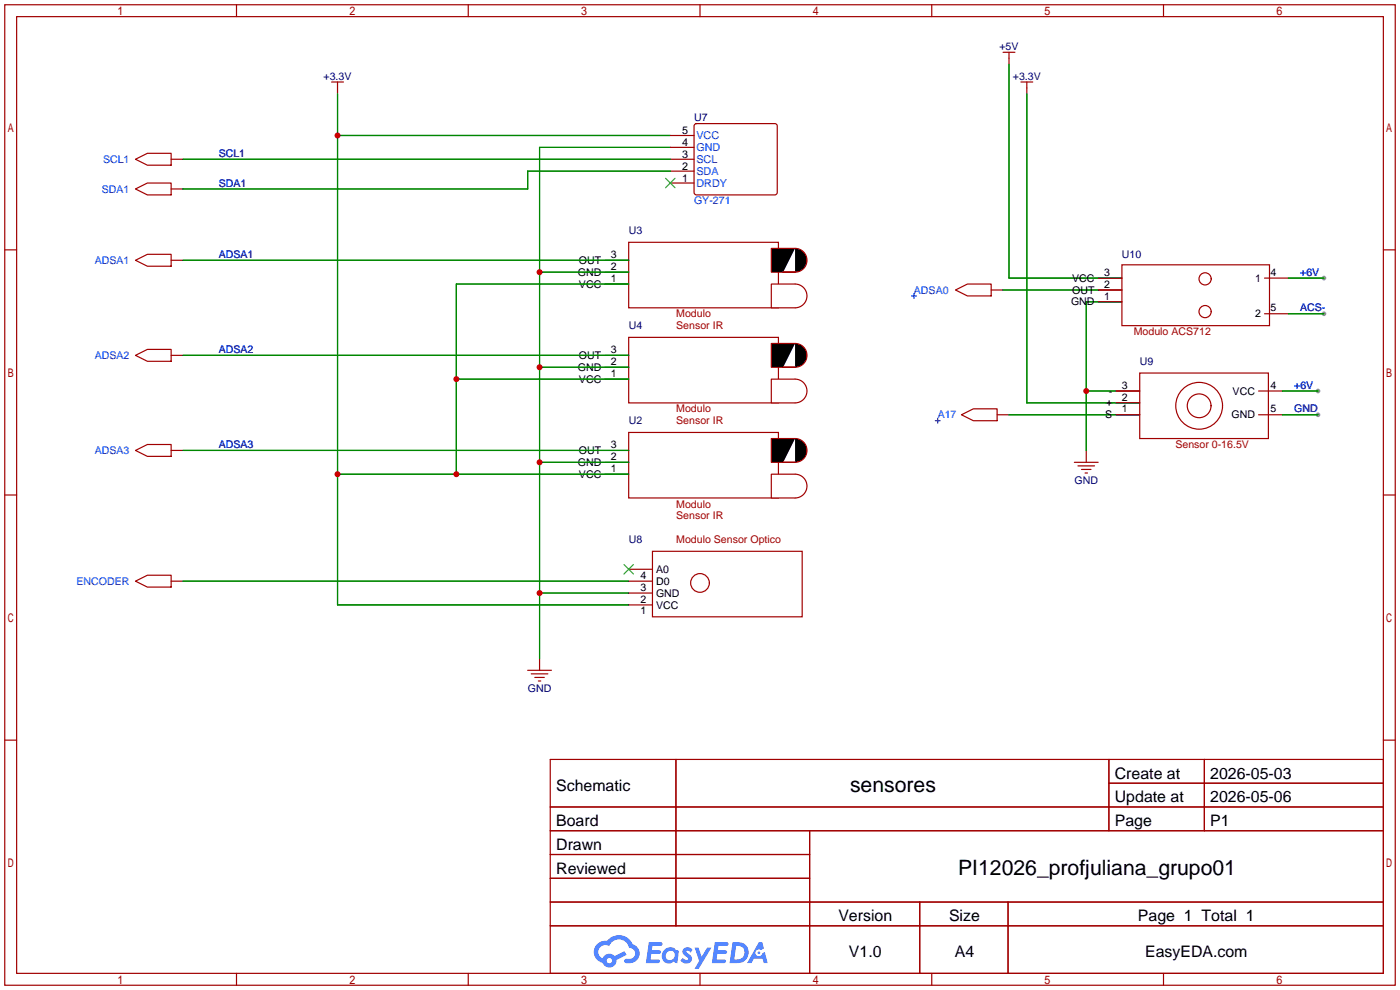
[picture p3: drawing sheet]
<svg xmlns="http://www.w3.org/2000/svg" width="299mm" height="212mm" viewBox="0 0 299 212" stroke-linecap="round" stroke-linejoin="round" font-family="sans-serif">
<g fill="#999">
<circle cx="283" cy="59.4" r=".51"/>
<circle cx="283" cy="67.1" r=".51"/>
<circle cx="281.7" cy="83.6" r=".51"/>
<circle cx="281.7" cy="88.6" r=".51"/>
</g>
<g fill="none" stroke="#a10000" stroke-width=".25">
<path d="M1 1h297.2v209.6h-297.2zM3.6 3.6h292.1v204.4h-292.1zM50.5 1v2.6M100.1 1v2.6M149.6 1v2.6M199.1 1v2.6M248.7 1v2.6M1 53.4h2.6M295.7 53.4h2.5M1 105.8h2.6M295.7 105.8h2.5M1 158.2h2.6"/>
<path d="M295.7 158.2h2.5M117.6 162.3h178.1v45.7h-178.1zM117.6 172.5h178.1M117.6 177.5h178.1M144.5 162.3v35.6M173 177.5v30.5M237 162.3v15.2M237 167.4h58.7M257.4 162.3v15.2M117.6 182.6h55.4M117.6 192.8h178.1M117.6 187.7h55.4"/>
<path d="M117.6 197.9h178.1M196.6 192.8v15.2M215.4 192.8v15.2M50.5 208v2.6M100.1 208v2.6M149.6 208v2.6M199.1 208v2.6M248.7 208v2.6"/>
</g>
<g fill="#5487ff">
<path d="M146.2 202.7a1.3 1.3 0 0 1 1.8 .3l-.4 .6a.54 .54 0 0 0-.9-.2l.1 .2a1.28 1.28 0 0 1 .8 2 1.53 1.53 0 0 1-2.2-.3l.5-.6 .8 .5a.31 .31 0 0 0 .4-.3 .31 .31 0 0 0-.3-.4 1.12 1.12 0 0 1-.6-1.8z"/>
<path d="M148.5 202.5h.8l.7 2 1.1-2h1l-2.8 4.6h-.9l1-1.7z"/>
<path d="M138.7 201.4h1.6a1.31 1.31 0 0 1 1.3 .2 .4 .4 0 0 1-.4 .5l-1.8 .1-.1 .9h1.7a.4 .4 0 0 1 .3 .4 .4 .4 0 0 1-.4 .4h-1.7l-.2 1.2h1.4a.46 .46 0 0 1 .5 0 .46 .46 0 0 1 .1 .5l-.3 .2h-2.7z"/>
<path d="M152.8 201.4h1.6a1.32 1.32 0 0 1 1.3 .2 .39 .39 0 0 1-.4 .5l-1.7 .1-.2 .9h1.7a.4 .4 0 0 1 .3 .4 .4 .4 0 0 1-.4 .4h-1.7l-.2 1.2h1.4a.46 .46 0 0 1 .5 0 .46 .46 0 0 1 .1 .5l-.3 .2h-2.7z"/>
<path d="M162.2 201.4h.7l.4 1.3-.7 .4a.75 .75 0 0 0-1.1 .3 .75 .75 0 0 0 .5 1 .75 .75 0 0 0 .9-.7l.6-.2 .6 2.3h-.9l-.2-.9h-1.9l-.5 .9h-.9z"/>
<path d="M156.6 201.4l-.7 4.4h1.5a2.27 2.27 0 0 0 2.6-2.2 2.27 2.27 0 0 0-2.7-2.2zM157.3 202.1a1.5 1.5 0 0 1 1.8 1.6 1.5 1.5 0 0 1-1.9 1.4h-.3z"/>
<path d="M142 203a1.6 1.6 0 0 0-.3 2.3 1.6 1.6 0 0 0 2.3 .2l.8 .3 .3-2.4-.2-.3-.4-.1a1.58 1.58 0 0 0-2.5 0zM142.6 203.5a.98 .98 0 0 1 1.6 .4 .98 .98 0 0 1-1.1 1.3 .94 .94 0 0 1-.8-.7 .94 .94 0 0 1 .3-1z"/>
<path d="M127.6 201.8a2.37 2.37 0 0 0 1.2 4 1.54 1.54 0 0 0 1.7 1 1.54 1.54 0 0 0 1.3-1.6l2.1-1.1-.4-.8-2.1 1a1.57 1.57 0 0 0-2.6 .5 1.5 1.5 0 0 1-.7-2.1 1.5 1.5 0 0 1 2.1-.5 2.23 2.23 0 0 1 2.3-1.4 2.23 2.23 0 0 1 2 1.8 1.16 1.16 0 0 1 1.3 1.1 1.16 1.16 0 0 1-1.1 1.2h-.7a.47 .47 0 0 0-.6 .4 .47 .47 0 0 0 .4 .5 2.17 2.17 0 0 0 2.6-.9 2.17 2.17 0 0 0-.4-2.7l-.8-.4a3.2 3.2 0 0 0-5.4-.7l-1.2 .1zM129.7 205.3a.58 .58 0 0 1 1.1 0 .58 .58 0 0 1-1.1 0z"/>
<circle cx="162.2" cy="203.6" r=".28"/>
</g>
<path d="M129.3 98.8h5.1M129.3 96.3h5.1M134.4 92.4h32v14h-32zM129.3 101.3h5.1" fill="none" stroke="#a10000" stroke-width=".25"/>
<path d="M169.9 93.7a2.54 2.54 0 0 1 2.6 2.6 2.54 2.54 0 0 1-2.6 2.5z" fill="#000" stroke="#a10000" stroke-width=".25"/>
<path d="M169.9 101.3a2.54 2.54 0 0 1 2.6 2.6 2.54 2.54 0 0 1-2.6 2.5z" fill="#fff" stroke="#a10000" stroke-width=".25"/>
<path d="M164.8 93.7h5.1l-2.5 5.1h2.5h-5.1z" fill="#000" stroke="#a10000" stroke-width=".25"/>
<path d="M164.8 101.3h5.1v5.1h-5.1z" fill="#fff" stroke="#a10000" stroke-width=".25"/>
<path d="M129.3 58.2h5.1M129.3 55.6h5.1M134.4 51.8h32v14h-32zM129.3 60.7h5.1" fill="none" stroke="#a10000" stroke-width=".25"/>
<path d="M169.9 53.1a2.54 2.54 0 0 1 2.6 2.5 2.54 2.54 0 0 1-2.6 2.6z" fill="#000" stroke="#a10000" stroke-width=".25"/>
<path d="M169.9 60.7a2.54 2.54 0 0 1 2.6 2.5 2.54 2.54 0 0 1-2.6 2.6z" fill="#fff" stroke="#a10000" stroke-width=".25"/>
<path d="M164.8 53.1h5.1l-2.5 5.1h2.5h-5.1z" fill="#000" stroke="#a10000" stroke-width=".25"/>
<path d="M164.8 60.7h5.1v5.1h-5.1z" fill="#fff" stroke="#a10000" stroke-width=".25"/>
<path d="M129.3 78.5h5.1M129.3 75.9h5.1M134.4 72.1h32v14h-32zM129.3 81h5.1" fill="none" stroke="#a10000" stroke-width=".25"/>
<path d="M169.9 73.4a2.54 2.54 0 0 1 2.6 2.5 2.54 2.54 0 0 1-2.6 2.6z" fill="#000" stroke="#a10000" stroke-width=".25"/>
<path d="M169.9 81a2.54 2.54 0 0 1 2.6 2.6 2.54 2.54 0 0 1-2.6 2.5z" fill="#fff" stroke="#a10000" stroke-width=".25"/>
<path d="M164.8 73.4h5.1l-2.5 5.1h2.5h-5.1z" fill="#000" stroke="#a10000" stroke-width=".25"/>
<path d="M164.8 81h5.1v5.1h-5.1z" fill="#fff" stroke="#a10000" stroke-width=".25"/>
<g fill="none" stroke="#a10000" stroke-width=".25">
<path d="M70.9 17.5h2.5M72.1 17.5v2.6M214.4 11.2h2.5M215.6 11.2v2.5M218.2 17.5h2.5M219.5 17.5v2.6M29 34l2.5-1.2h5.1v2.5h-5.1zM36.6 34h2.5M148.4 26.7l.4-.3 17.1 .1 .2 .4-.1 14.5-.4 .3-17-.1-.3-.5zM29 55.6l2.5-1.2h5.1v2.5h-5.1zM29 40.4l2.5-1.3h5.1v2.6h-5.1zM36.6 55.6h2.5"/>
<path d="M36.6 40.4h2.5M234.7 59.4h5.1M239.8 56.6h31.5v13h-31.5zM270.3 59.4h5M29 75.9l2.5-1.2h5.1v2.5h-5.1zM36.6 75.9h2.5M204.2 62l2.6-1.3h5v2.5h-5zM211.8 62h2.6M234.7 62h5.1M234.7 64.5h5.1M243.6 79.7h27.5v14h-27.5zM270.3 67.1h5"/>
<path d="M29 96.3l2.5-1.3h5.1v2.5h-5.1zM36.6 96.3h2.5M205.5 88.6l2.5-1.2h5.1v2.5h-5.1zM213.1 88.6h2.5M229.6 98.8h5.1M230.4 99.6h3.5M232.2 96.3v2.5M238.5 88.6h5.1M238.5 86.1h5.1M238.5 83.6h5.1M269 88.6h5.1M269 83.6h5.1"/>
<path d="M139.4 117.8h32v14h-32zM231.1 100.3h2.1M231.9 101.1h.5M29 124.2l2.5-1.3h5.1v2.6h-5.1zM36.6 124.2h2.5M134.4 124.2h5M134.4 129.3h5M134.4 126.7h5M134.4 121.7h5M112.8 143.3h5.1M113.5 144h3.6M114.3 144.8h2"/>
<path d="M115.1 145.5h.5M115.3 140.7v2.6"/>
<circle cx="257.6" cy="59.6" r="1.3"/>
<circle cx="257.6" cy="66.6" r="1.3"/>
<circle cx="256.3" cy="86.7" r="5"/>
<circle cx="256.3" cy="86.7" r="2.54"/>
<circle cx="149.6" cy="124.6" r="2"/>
</g>
<g fill="none" stroke="#008700" stroke-width=".25">
<path d="M215.6 13.7v45.7h24.2M39.1 34h104.2M72.1 20.1v109.2h62.3M72.1 29h71.2M143.3 31.5h-28v109.2M143.3 36.6h-30.5v3.8h-73.7M219.5 20.1v66h24.1M39.1 55.6h95.3M115.3 58.2h19.1M275.3 59.4h7.7M39.1 75.9h95.3M115.3 78.5h19.1"/>
<path d="M134.4 60.7h-36.9v40.6M214.4 62h25.4M239.8 64.5h-7.6v31.8M275.3 67.1h7.7M39.1 96.3h95.3M97.5 81h36.9M115.3 98.8h19.1M215.6 88.6h28M232.2 83.6h11.4M274.1 88.6h7.6M274.1 83.6h7.6M72.1 101.3h62.3"/>
<path d="M39.1 124.2h95.3M115.3 126.7h19.1"/>
</g>
<path d="M143.3 39.1h5M143.3 36.6h5M143.3 34h5M143.3 31.5h5M143.3 29h5" fill="none" stroke="#870000" stroke-width=".25"/>
<path d="M142.2 38.1l2.1 2M144.3 38.1l-2.1 2M133.3 120.6l2.1 2.1M135.4 120.6l-2.1 2.1" fill="none" stroke="#3c3" stroke-width=".25"/>
<path d="M194.8 63.2h1M195.3 62.7v1.1M199.9 89.9h1M200.4 89.4v1" fill="none" stroke="#00f" stroke-width=".25"/>
<g fill="#c00">
<circle cx="97.5" cy="101.3" r=".63"/>
<circle cx="72.1" cy="101.3" r=".63"/>
<circle cx="97.5" cy="81" r=".63"/>
<circle cx="72.1" cy="29" r=".63"/>
<circle cx="232.2" cy="83.6" r=".63"/>
<circle cx="115.3" cy="98.8" r=".63"/>
<circle cx="115.3" cy="78.5" r=".63"/>
<circle cx="115.3" cy="58.2" r=".63"/>
<circle cx="115.3" cy="126.7" r=".63"/>
</g>
<g font-size="4.5">
<text x="181.7" y="169.3">sensores</text>
<text x="204.8" y="187.1">PI12026_profjuliana_grupo01</text>
</g>
<g font-size="3.4">
<text x="238.3" y="166.4">Create at</text>
<text x="258.7" y="166.4">2026-05-03</text>
<text x="118.9" y="169">Schematic</text>
<text x="238.3" y="171.5">Update at</text>
<text x="258.7" y="171.5">2026-05-06</text>
<text x="118.9" y="176.6">Board</text>
<text x="238.3" y="176.6">Page</text>
<text x="258.7" y="176.6">P1</text>
<text x="118.9" y="181.7">Drawn</text>
<text x="118.9" y="186.7">Reviewed</text>
<text x="179.2" y="196.9">Version</text>
<text x="202.8" y="196.9">Size</text>
<text x="243.2" y="196.9">Page 1 Total 1</text>
<text x="181.4" y="204.5">V1.0</text>
<text x="204.1" y="204.5">A4</text>
<text x="244.7" y="204.5">EasyEDA.com</text>
</g>
<g font-size="2.3" fill="#000080">
<text x="213.6" y="10.7">+5V</text>
<text x="69.1" y="17">+3.3V</text>
<text x="216.5" y="17">+3.3V</text>
<text x="148.3" y="25.9">U7</text>
<text x="134.4" y="50">U3</text>
<text x="239.8" y="55.1">U10</text>
<text x="134.4" y="70.4">U4</text>
<text x="243.6" y="78">U9</text>
<text x="134.4" y="90.7">U2</text>
<text x="229.6" y="103.4">GND</text>
<text x="134.4" y="116.1">U8</text>
<text x="112.8" y="147.8">GND</text>
</g>
<g font-size="2.3">
<text x="145.8" y="28.7">5</text>
<text x="145.8" y="33.8">3</text>
<text x="145.8" y="31.3">4</text>
<text x="145.8" y="38.9">1</text>
<text x="145.8" y="36.3">2</text>
<text x="123.5" y="58.9">GND</text>
<text x="123.7" y="56.4">OUT</text>
<text x="130.6" y="57.7">2</text>
<text x="130.6" y="55.1">3</text>
<text x="236" y="58.9">3</text>
<text x="271.5" y="58.9">4</text>
<text x="123.7" y="61.5">VCC</text>
<text x="130.6" y="60.2">1</text>
<text x="228.9" y="65.3">GND</text>
<text x="229.2" y="62.7">OUT</text>
<text x="229.2" y="60.2">VCC</text>
<text x="236" y="64">1</text>
<text x="236" y="61.5">2</text>
<text x="268.2" y="60.2">1</text>
<text x="268.2" y="67.8">2</text>
<text x="271.5" y="66.6">5</text>
<text x="123.7" y="76.7">OUT</text>
<text x="130.6" y="78">2</text>
<text x="130.6" y="75.4">3</text>
<text x="123.5" y="79.3">GND</text>
<text x="123.7" y="81.8">VCC</text>
<text x="130.6" y="80.5">1</text>
<text x="239.8" y="83.1">3</text>
<text x="271.5" y="83.1">4</text>
<text x="236.2" y="89.4">S</text>
<text x="236.4" y="86.9">+</text>
<text x="237" y="84.3">-</text>
<text x="239.8" y="88.1">1</text>
<text x="239.8" y="85.6">2</text>
<text x="263.2" y="89.4">GND</text>
<text x="263.4" y="84.3">VCC</text>
<text x="271.5" y="88.1">5</text>
<text x="130.6" y="95.8">3</text>
<text x="123.5" y="99.6">GND</text>
<text x="123.7" y="97">OUT</text>
<text x="130.6" y="100.8">1</text>
<text x="130.6" y="98.3">2</text>
<text x="123.7" y="102.1">VCC</text>
<text x="136.9" y="123.7">4</text>
<text x="140.2" y="125">D0</text>
<text x="140.2" y="122.4">A0</text>
<text x="136.9" y="131.3">1</text>
<text x="136.9" y="128.8">2</text>
<text x="136.9" y="126.2">3</text>
<text x="140.2" y="130.1">VCC</text>
<text x="140.2" y="127.5">GND</text>
</g>
<g font-size="2.3" fill="#00f">
<text x="148.8" y="29.7">VCC</text>
<text x="22" y="34.8">SCL1</text>
<text x="46.7" y="33.5">SCL1</text>
<text x="148.8" y="34.8">SCL</text>
<text x="148.8" y="32.3">GND</text>
<text x="21.8" y="41.2">SDA1</text>
<text x="46.7" y="39.9">SDA1</text>
<text x="148.8" y="39.9">DRDY</text>
<text x="148.8" y="37.4">SDA</text>
<text x="148.3" y="43.7">GY-271</text>
<text x="20.3" y="56.4">ADSA1</text>
<text x="46.7" y="55.1">ADSA1</text>
<text x="277.9" y="58.9">+6V</text>
<text x="195.3" y="62.7">ADSA0</text>
<text x="277.9" y="66.6">ACS-</text>
<text x="20.3" y="76.7">ADSA2</text>
<text x="46.7" y="75.4">ADSA2</text>
<text x="276.6" y="83.1">+6V</text>
<text x="200.4" y="89.4">A17</text>
<text x="276.6" y="88.1">GND</text>
<text x="46.7" y="95.8">ADSA3</text>
<text x="20.3" y="97">ADSA3</text>
<text x="16.4" y="125">ENCODER</text>
</g>
<g font-size="2.3" fill="#a00000">
<text x="144.5" y="67.8">Modulo</text>
<text x="144.5" y="70.4">Sensor IR</text>
<text x="242.3" y="71.6">Modulo ACS712</text>
<text x="144.5" y="88.1">Modulo</text>
<text x="144.5" y="90.7">Sensor IR</text>
<text x="251.2" y="95.8">Sensor 0-16.5V</text>
<text x="144.5" y="108.5">Modulo</text>
<text x="144.5" y="111">Sensor IR</text>
<text x="144.5" y="116.1">Modulo Sensor Optico</text>
</g>
</svg>
